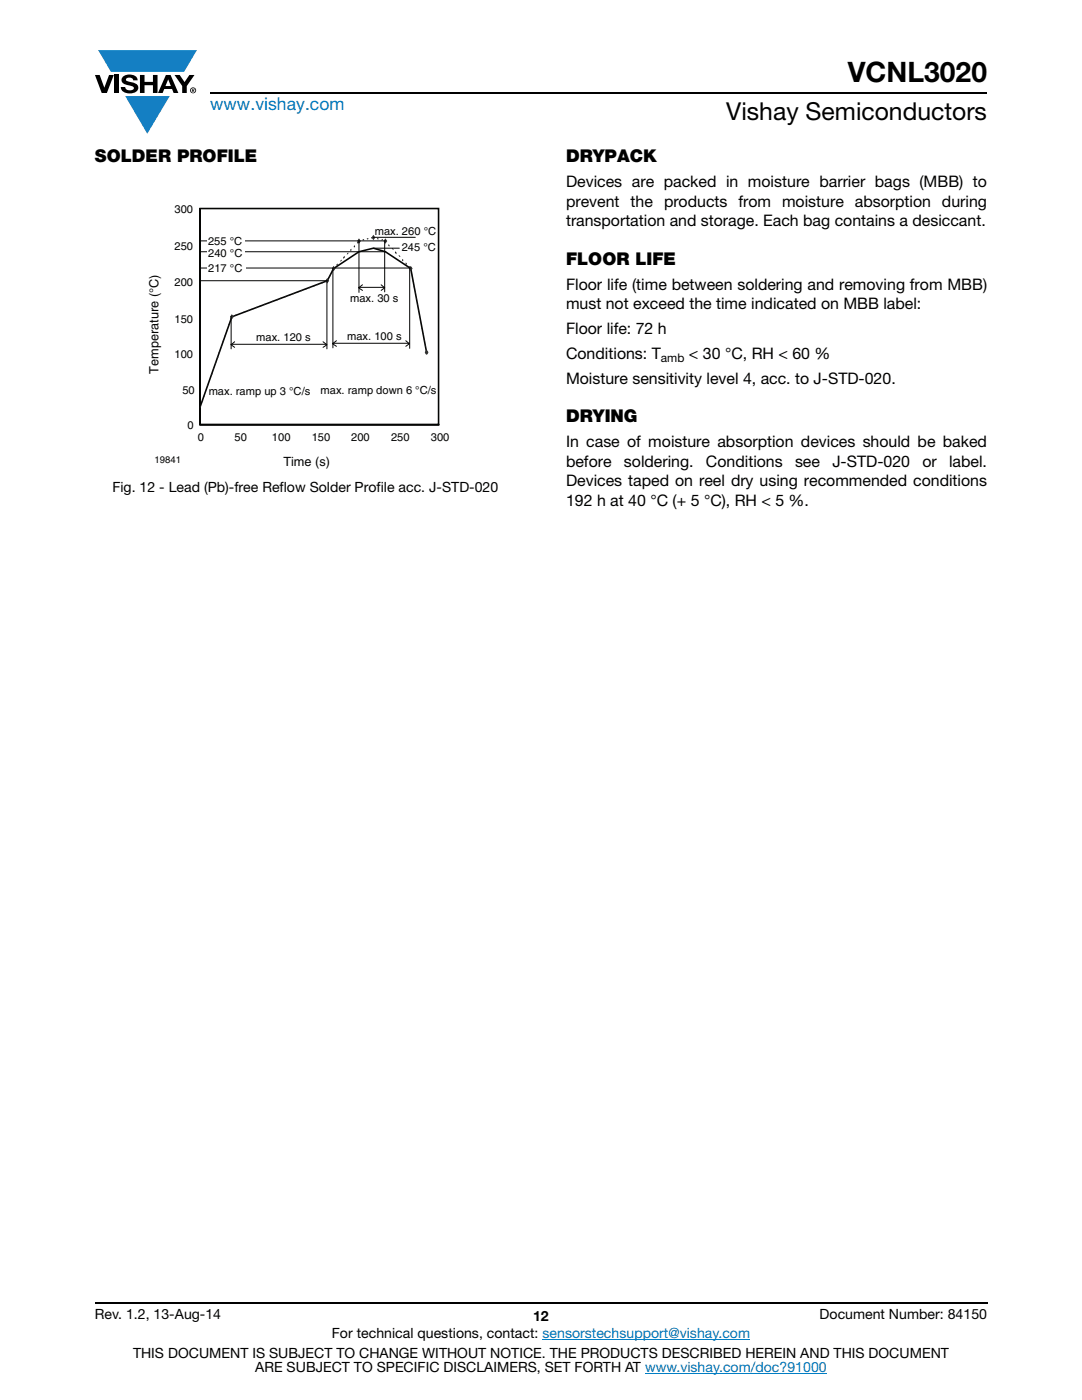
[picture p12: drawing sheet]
<svg xmlns="http://www.w3.org/2000/svg" width="216mm" height="279mm" viewBox="0 0 216 279" stroke-linecap="round" stroke-linejoin="round" font-family="sans-serif">
<g fill="#147fc3">
<path d="M19.6 10h19.7l-2.6 4.3h-1.1h-13.5z"/>
<path d="M25 19.2h8.9l-4.5 7.5z"/>
</g>
<g fill="#000">
<path d="M18.9 15h1l.9 2.5 1-2.5h.9l-1.4 3.6h-1zM22.9 15h.9v3.6h-.9zM24.6 15.3a2.1 2.1 0 0 1 2.8 .3l.1 .4h-.9a.79 .79 0 0 0-.7-.5 .79 .79 0 0 0-.8 .4l.3 .3 1 .2a1.08 1.08 0 0 1 1.2 1 1.08 1.08 0 0 1-1.1 1.2 1.73 1.73 0 0 1-2.4-1.2h.9a.96 .96 0 0 0 .8 .6 .96 .96 0 0 0 .9-.4 1.31 1.31 0 0 0-1.2-.6 1.03 1.03 0 0 1-1.1-.6 1.03 1.03 0 0 1 .2-1.1zM27.9 15h.9v1.3h1.7v-1.3h.9v3.6h-.9v-1.6h-1.7v1.6h-.9zM34.8 15h1.1l.9 1.4 1-1.4h1l-1.5 2.2v1.4h-.9v-1.4z"/>
<path d="M33.6 15.9l.5 1.3h-1.1zM33.1 15l-1.6 3.6h1l.3-.8h1.5l.3 .8h1l-1.6-3.6z"/>
<path d="M38.4 17.8h.2v.2h-.2zM38.3 17.7v.7h.1v-.3l.4 .3-.2-.3 .2-.2-.1-.2z"/>
<path d="M38.1 18a.46 .46 0 0 1 .9 0 .46 .46 0 0 1-.9 0zM37.9 18a.6 .6 0 0 0 1.2 0 .6 .6 0 0 0-1.2 0z"/>
</g>
<path d="M42 18.6h155M18.9 260h178.1" fill="none" stroke="#000" stroke-width=".36"/>
<path d="M108.2 267.3h41.5M128.7 274h36.3" fill="none" stroke="#007ec4" stroke-width=".2"/>
<path d="M29.4 40.5h60.3v53.1h-60.3z" fill="#fff"/>
<path d="M39.9 56h47.6M39.9 48.8h47.6M39.9 70.3h47.6M39.9 63.2h47.6" fill="none" stroke="#fff" stroke-width=".2"/>
<path d="M39.9 41.6h47.6" fill="none" stroke="#fff" stroke-width=".32"/>
<path d="M39.9 41.6h47.6v43.1h-47.6v-43.1v43.1h47.6M85.1 70.3l-3.1-16.7-5.1-3.4-2.4-.7-2.9 .7-5 3.4-1.3 2.4-19 7.2-6.4 18" fill="none" stroke="#040503" stroke-width=".32"/>
<g fill="#123217">
<path d="M40 81h.1l-.1 .4h-.1z" fill-rule="evenodd"/>
<path d="M40.4 80h.2l-.2 .3h-.2z" fill-rule="evenodd"/>
<path d="M40.7 78.9h.2l-.1 .3h-.2z" fill-rule="evenodd"/>
<path d="M41.5 76.6h.1l-.1 .4h-.2z" fill-rule="evenodd"/>
<path d="M42.3 74.5h.2l-.2 .3h-.2z" fill-rule="evenodd"/>
<path d="M42.6 73.4h.1l-.1 .4h-.1z" fill-rule="evenodd"/>
<path d="M43 72.3h.2l-.2 .4h-.1z" fill-rule="evenodd"/>
<path d="M43.4 71.2h.2l-.1 .4h-.3z" fill-rule="evenodd"/>
<path d="M43.7 70.1h.2l-.1 .3h-.2z" fill-rule="evenodd"/>
<path d="M44.2 69h.1l-.1 .4h-.2z" fill-rule="evenodd"/>
<path d="M44.5 67.9h.1l-.1 .4h-.1z" fill-rule="evenodd"/>
<path d="M44.9 66.9h.1l-.1 .3h-.1z" fill-rule="evenodd"/>
<path d="M45.3 65.8h.2l-.2 .3h-.2z" fill-rule="evenodd"/>
<path d="M45.6 64.6h.2l-.2 .5h-.1z" fill-rule="evenodd"/>
<path d="M46 63.5h.1l-.1 .4h-.1z" fill-rule="evenodd"/>
<path d="M46.1 63.1l.3-.1 .1 .2-.3 .1z" fill-rule="evenodd"/>
<path d="M47 62.8l.2-.1v.2l-.2 .1z" fill-rule="evenodd"/>
<path d="M48.6 62.2l.3-.1v.2l-.2 .1z" fill-rule="evenodd"/>
<path d="M49.4 61.9l.2-.1 .1 .2-.3 .1z" fill-rule="evenodd"/>
<path d="M50.2 61.6l.3-.1v.2l-.2 .1z" fill-rule="evenodd"/>
<path d="M51 61.3l.3-.1 .1 .2-.3 .1z" fill-rule="evenodd"/>
<path d="M51.8 61l.3-.1 .1 .2-.3 .1z" fill-rule="evenodd"/>
<path d="M52.7 60.7l.2-.1 .1 .2-.3 .1z" fill-rule="evenodd"/>
<path d="M53.5 60.4l.2-.1 .1 .2-.2 .1z" fill-rule="evenodd"/>
<path d="M54.3 60.1l.3-.1v.2l-.3 .1z" fill-rule="evenodd"/>
<path d="M55.1 59.8l.3-.1 .1 .2-.3 .1z" fill-rule="evenodd"/>
<path d="M55.9 59.5l.3-.1v.2l-.2 .1z" fill-rule="evenodd"/>
<path d="M56.7 59.2l.3-.1 .1 .2-.3 .1z" fill-rule="evenodd"/>
<path d="M57.6 58.9l.3-.1v.2l-.3 .1z" fill-rule="evenodd"/>
<path d="M58.3 58.6l.3-.1 .1 .2-.3 .1z" fill-rule="evenodd"/>
<path d="M59.2 58.3l.3-.1v.2l-.2 .1z" fill-rule="evenodd"/>
<path d="M60 58l.2-.1 .1 .2-.3 .1z" fill-rule="evenodd"/>
<path d="M60.8 57.7l.3-.2 .1 .3-.3 .1z" fill-rule="evenodd"/>
<path d="M61.6 57.3l.3-.1 .1 .2-.3 .1z" fill-rule="evenodd"/>
<path d="M62.4 57l.3-.1 .1 .2-.3 .1z" fill-rule="evenodd"/>
<path d="M63.3 56.7l.2-.1 .1 .2-.3 .1z" fill-rule="evenodd"/>
<path d="M64.1 56.4l.2-.1 .1 .2-.2 .1z" fill-rule="evenodd"/>
<path d="M64.9 56.1l.3-.1v.2l-.2 .1z" fill-rule="evenodd"/>
<path d="M65.4 55.9h.2l-.2 .3h-.2z" fill-rule="evenodd"/>
<path d="M65.9 54.8h.1l-.1 .4h-.2z" fill-rule="evenodd"/>
<path d="M66.3 53.8h.1l-.1 .4h-.2z" fill-rule="evenodd"/>
<path d="M66.4 53.5l.2-.2 .1 .3-.2 .2z" fill-rule="evenodd"/>
<path d="M67.1 52.8l.2-.2 .1 .3-.2 .2z" fill-rule="evenodd"/>
<path d="M68 51.9h.3l-.3 .3h-.2z" fill-rule="evenodd"/>
<path d="M68.7 51.1l.1 .3-.3 .3v-.3z" fill-rule="evenodd"/>
<path d="M69.4 50.4h.2l-.2 .4h-.2z" fill-rule="evenodd"/>
<path d="M69.9 49.8l.2-.2 .1 .3-.3 .2z" fill-rule="evenodd"/>
<path d="M70.6 49.1l.2-.2 .1 .3-.3 .2z" fill-rule="evenodd"/>
<path d="M71.2 48.4l.3-.2 .1 .2-.3 .2z" fill-rule="evenodd"/>
<path d="M71.5 48l.3-.1v.2l-.2 .1z" fill-rule="evenodd"/>
<path d="M72.3 47.8l.3-.1 .1 .2-.3 .1z" fill-rule="evenodd"/>
<path d="M73.2 47.6l.3-.1v.2l-.3 .1z" fill-rule="evenodd"/>
<path d="M74 47.4l.3-.1 .1 .2-.3 .1z" fill-rule="evenodd"/>
<path d="M74.4 47.3l.3 .1-.1 .2-.2-.1z" fill-rule="evenodd"/>
<path d="M75.3 47.5l.3 .1-.1 .2-.3-.1z" fill-rule="evenodd"/>
<path d="M76.1 47.8l.3-.1v.2l-.3 .1z" fill-rule="evenodd"/>
<path d="M76.8 48l.2 .2v.3l-.2-.2z" fill-rule="evenodd"/>
<path d="M77.5 48.7l.2 .2v.3l-.2-.2z" fill-rule="evenodd"/>
<path d="M78.2 49.5h.2l.2 .3h-.2z" fill-rule="evenodd"/>
<path d="M78.9 50.1l.2 .3v.3l-.3-.3z" fill-rule="evenodd"/>
<path d="M79.5 51h.2l.2 .3h-.2z" fill-rule="evenodd"/>
<path d="M80.3 51.7l.2 .2-.1 .3-.2-.2z" fill-rule="evenodd"/>
<path d="M81 52.4l.2 .2-.1 .3-.2-.2z" fill-rule="evenodd"/>
<path d="M81.6 53.1l.3 .2-.1 .2-.3-.2z" fill-rule="evenodd"/>
<path d="M81.9 53.5h.1l.1 .4h-.1z" fill-rule="evenodd"/>
<path d="M82.1 54.7h.1l.1 .4h-.1z" fill-rule="evenodd"/>
<path d="M82.3 55.8h.2v.4h-.1z" fill-rule="evenodd"/>
<path d="M82.5 57h.2v.4h-.1z" fill-rule="evenodd"/>
<path d="M82.8 58.3h.1l.1 .3h-.1z" fill-rule="evenodd"/>
<path d="M83 59.4h.2v.4h-.1z" fill-rule="evenodd"/>
<path d="M83.2 60.6h.2v.4h-.1z" fill-rule="evenodd"/>
<path d="M83.4 61.8h.2v.3h-.1z" fill-rule="evenodd"/>
<path d="M83.6 62.9h.2l.1 .4h-.2z" fill-rule="evenodd"/>
<path d="M83.9 64.1h.1l.1 .4h-.2z" fill-rule="evenodd"/>
<path d="M84.1 65.4h.1l.1 .3h-.2z" fill-rule="evenodd"/>
<path d="M84.3 66.5h.2l.1 .4h-.2z" fill-rule="evenodd"/>
<path d="M84.6 67.7h.1l.1 .4h-.2z" fill-rule="evenodd"/>
<path d="M84.8 68.8h.1l.1 .4h-.2z" fill-rule="evenodd"/>
<path d="M85 70h.1l.1 .4h-.1z" fill-rule="evenodd"/>
</g>
<path d="M46.3 62.9l.2 .3-.2 .3-.3-.3z" fill="#313232"/>
<path d="M46.5 63.2l-.2-.3-.3 .3 .3 .3" fill="none" stroke="#313232" stroke-width=".27"/>
<path d="M65.3 55.7l.2 .3-.2 .3-.2-.3z" fill-rule="evenodd" fill="#313232"/>
<path d="M65.3 55.7l.2 .3-.2 .3-.2-.3z" fill="none" stroke="#313232" stroke-width=".27"/>
<path d="M66.6 53.3l.2 .3-.2 .3-.2-.3z" fill-rule="evenodd" fill="#313232"/>
<path d="M66.6 53.3l.2 .3-.2 .3-.2-.3z" fill="none" stroke="#313232" stroke-width=".27"/>
<path d="M71.6 47.8l.2 .3-.2 .3-.2-.3z" fill-rule="evenodd" fill="#313232"/>
<path d="M71.6 47.8l.2 .3-.2 .3-.2-.3z" fill="none" stroke="#313232" stroke-width=".27"/>
<path d="M74.5 47.1l.2 .3-.2 .3-.2-.3z" fill-rule="evenodd" fill="#313232"/>
<path d="M74.5 47.1l.2 .3-.2 .3-.2-.3z" fill="none" stroke="#313232" stroke-width=".27"/>
<path d="M76.9 47.8l.2 .3-.2 .3-.2-.3z" fill-rule="evenodd" fill="#313232"/>
<path d="M76.9 47.8l.2 .3-.2 .3-.2-.3z" fill="none" stroke="#313232" stroke-width=".27"/>
<path d="M82 53.3l.2 .3-.2 .3-.3-.3z" fill-rule="evenodd" fill="#313232"/>
<path d="M82 53.3l.2 .3-.2 .3-.3-.3z" fill="none" stroke="#313232" stroke-width=".27"/>
<path d="M85.1 70l.2 .3-.2 .3-.2-.3z" fill-rule="evenodd" fill="#313232"/>
<path d="M85.1 70l.2 .3-.2 .3-.2-.3z" fill="none" stroke="#313232" stroke-width=".32"/>
<path d="M40 50.2h37M40 56h25.3M74.5 49.5h5.2" fill="none" stroke="#040503" stroke-width=".2"/>
<path d="M41.3 49.5h7.6v1.7h-7.6z" fill="#fff"/>
<path d="M40 53.5h41.9M65.2 55.9v13.7M66.4 53.6v15.8M81.7 53.5v16M46 68.7h19.2M46.1 63.1v6.5M46.8 68.2l-.7 .6 .7 .5M64.5 68.2l.7 .6-.7 .5M66.4 68.5h15.3M67.1 68l-.7 .6 .7 .5M81 68l.7 .6-.7 .5" fill="none" stroke="#040503" stroke-width=".2"/>
<path d="M41.3 52.6h7.7v1.6h-7.7z" fill="#fff"/>
<path d="M40 48.1h37M71.6 57.3h5.2M71.6 48.1v10.3M72.3 56.8l-.7 .6 .7 .6M74.5 47.4h8.4M76.1 56.8l.7 .6-.7 .6M76.8 48.2v10.1" fill="none" stroke="#040503" stroke-width=".2"/>
<path d="M41.3 47.2h7.5v1.7h-7.5z" fill="#fff"/>
<text font-size="5.6" x="169.1" y="16.4">VCNL3020</text>
<text font-size="4.9" x="144.9" y="24">Vishay Semiconductors</text>
<text font-size="3.5" fill="#007ec4" x="42" y="21.9">www.vishay.com</text>
<g font-size="3.5">
<text x="18.9" y="32.3">SOLDER PROFILE</text>
<text x="112.9" y="32.3">DRYPACK</text>
<text x="112.9" y="52.8">FLOOR LIFE</text>
<text x="112.9" y="84.2">DRYING</text>
</g>
<g font-size="3.2">
<text x="112.9" y="37.4">Devices are packed in moisture barrier bags (MBB) to</text>
<text x="112.9" y="41.3">prevent the products from moisture absorption during</text>
<text x="112.9" y="45.2">transportation and storage. Each bag contains a desiccant.</text>
<text x="112.9" y="57.9">Floor life (time between soldering and removing from MBB)</text>
<text x="112.9" y="61.7">must not exceed the time indicated on MBB label:</text>
<text x="112.9" y="66.7">Floor life: 72 h</text>
<text x="112.9" y="71.6">Conditions: T</text>
<text x="137.5" y="71.6">&lt; 30 °C, RH &lt; 60 %</text>
<text x="112.9" y="76.6">Moisture sensitivity level 4, acc. to J-STD-020.</text>
<text x="112.9" y="89.3">In case of moisture absorption devices should be baked</text>
<text x="112.9" y="93.2">before</text>
<text x="124.5" y="93.2">soldering.</text>
<text x="140.9" y="93.2">Conditions</text>
<text x="158.6" y="93.2">see</text>
<text x="166.1" y="93.2">J-STD-020</text>
<text x="184.1" y="93.2">or</text>
<text x="189.4" y="93.2">label.</text>
<text x="112.9" y="97">Devices taped on reel dry using recommended conditions</text>
<text x="112.9" y="100.9">192 h at 40 °C (+ 5 °C), RH &lt; 5 %.</text>
</g>
<g font-size="2.8">
<text x="22.4" y="98.1">Fig. 12 - Lead (Pb)-free Reflow Solder Profile acc. J-STD-020</text>
<text x="18.9" y="263.3">Rev. 1.2, 13-Aug-14</text>
<text x="106.4" y="263.6">12</text>
<text x="163.6" y="263.3">Document Number: 84150</text>
<text x="66.2" y="267.1">For technical questions, contact: sensorstechsupport@vishay.com</text>
<text x="26.5" y="271">THIS DOCUMENT IS SUBJECT TO CHANGE WITHOUT NOTICE. THE PRODUCTS DESCRIBED HEREIN AND THIS DOCUMENT</text>
<text x="50.9" y="273.8">ARE SUBJECT TO SPECIFIC DISCLAIMERS, SET FORTH AT www.vishay.com/doc?91000</text>
</g>
<g font-size="2.5" fill="#040503">
<text x="31.6" y="74.6" transform="rotate(-90 31.6 74.6)">Temperature (°C)</text>
<text x="56.5" y="93">Time (s)</text>
</g>
<text font-size="2.4" x="131.9" y="72.2">amb</text>
<g font-size="2.2" fill="#040503">
<text x="34.8" y="42.4">300</text>
<text x="74.8" y="46.9">max. 260 °C</text>
<text x="34.8" y="50">250</text>
<text x="41.5" y="48.8">255 °C</text>
<text x="41.6" y="51.3">240 °C</text>
<text x="80.2" y="50.2">245 °C</text>
<text x="34.8" y="57.2">200</text>
<text x="41.6" y="54.4">217 °C</text>
<text x="34.8" y="64.4">150</text>
<text x="69.9" y="60.3">max. 30 s</text>
<text x="34.8" y="71.5">100</text>
<text x="51.1" y="68.1">max. 120 s</text>
<text x="69.3" y="67.9">max. 100 s</text>
<text x="36.4" y="78.7">50</text>
<text x="41.6" y="78.8">max. ramp up 3 °C/s</text>
<text x="64" y="78.6">max. ramp down 6 °C/s</text>
<text x="37.4" y="85.6">0</text>
<text x="39.4" y="88">0</text>
<text x="46.8" y="88">50</text>
<text x="54.3" y="88">100</text>
<text x="62.2" y="88">150</text>
<text x="70.1" y="88">200</text>
<text x="78" y="88">250</text>
<text x="86" y="88">300</text>
</g>
<text font-size="1.9" fill="#040503" x="30.8" y="92.5">19841</text>
</svg>
